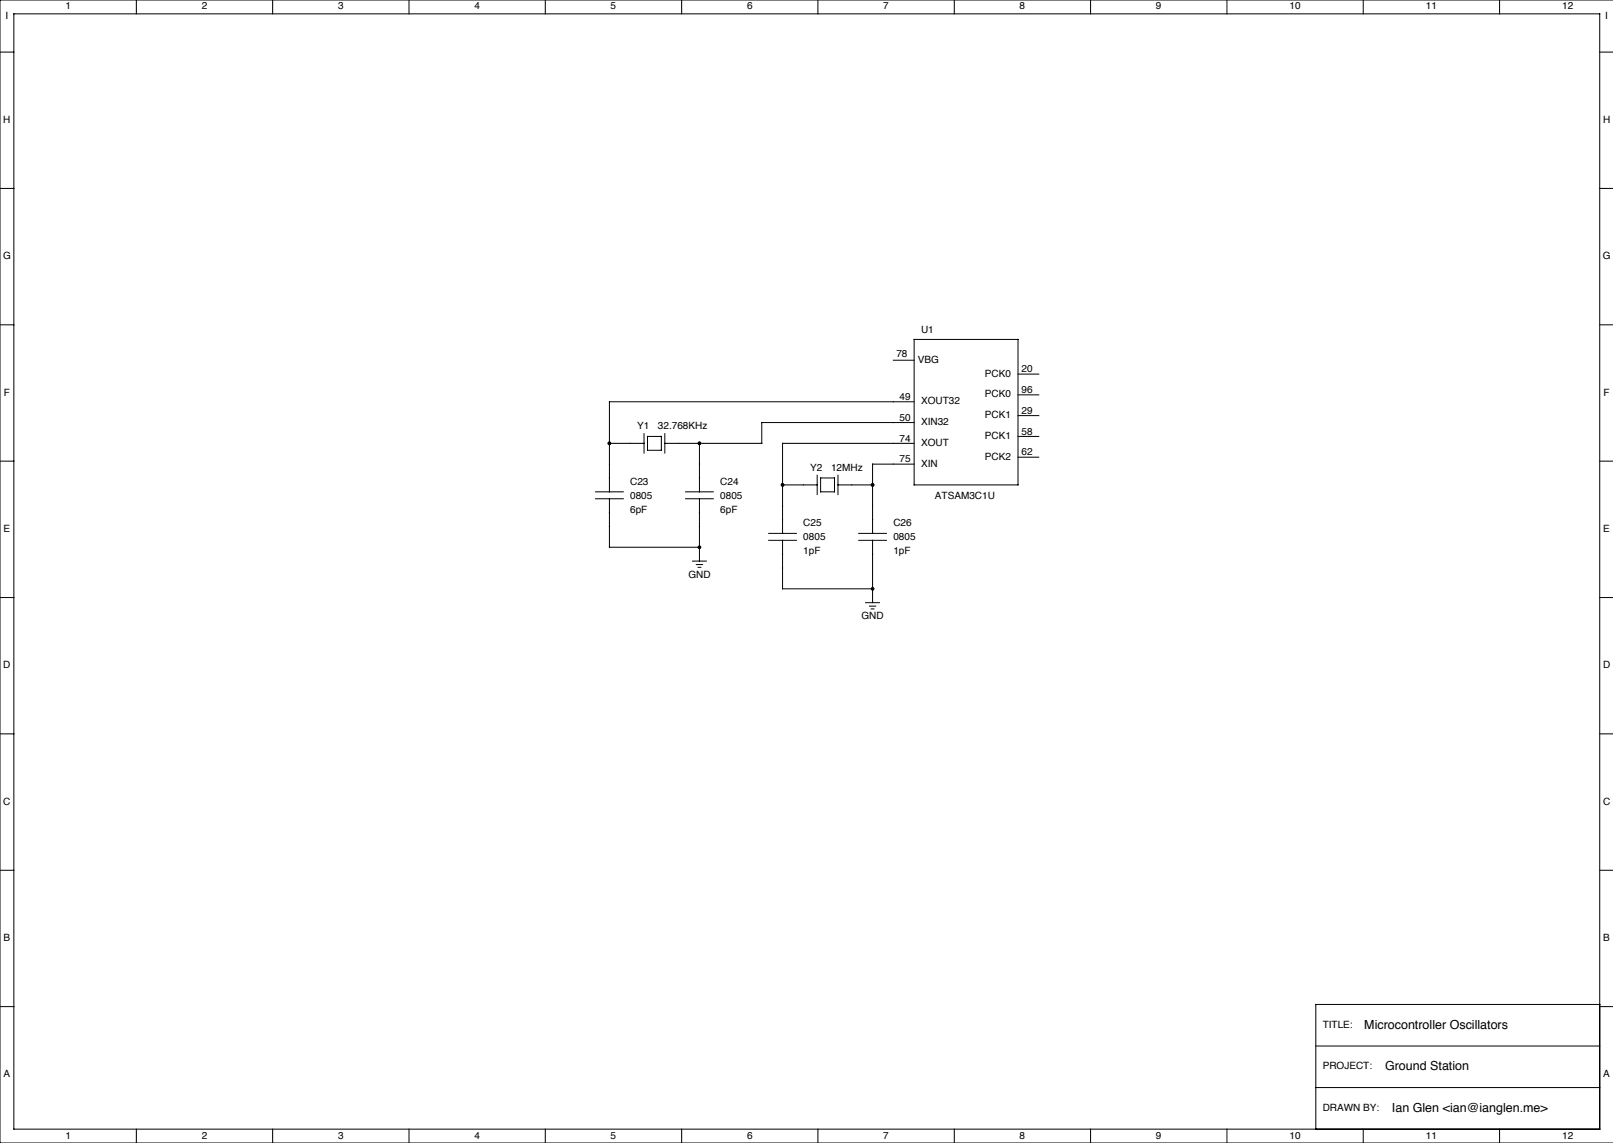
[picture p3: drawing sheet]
<svg xmlns="http://www.w3.org/2000/svg" width="592mm" height="419mm" viewBox="0 0 592 419" stroke-linecap="round" stroke-linejoin="round" font-family="sans-serif">
<g fill="none" stroke="#000" stroke-width=".37">
<path d="M0 19.1h5.1M5.1 5.1h581.6v408.9h-581.6zM50 0v5.1M100 0v5.1M150 0v5.1M200 0v5.1M250 0v5.1M300 0v5.1M350 0v5.1M400 0v5.1M450 0v5.1M500 0v5.1"/>
<path d="M550 0v5.1M586.7 19.1h5M591.7 0h-591.7v419.1h591.7M0 69.1h5.1M586.7 69.1h5M0 119.1h5.1M586.7 119.1h5M327.7 132.1h7.6M335.3 124.5h38.1v53.3h-38.1zM373.4 137.2h7.6M236.2 159v7.1M243.8 159v7.1"/>
<path d="M335.3 154.9h-55.9v7.7h-35.6M335.3 147.3h-111.8v33M373.4 152.4h7.6M373.4 144.8h7.6M0 169.1h5.1M223.5 162.6h12.7M237.5 160h5.1v5.1h-5.1zM256.5 162.6v17.7M287 177.8h12.7M299.7 174.2v7.2M301 175.3h5.1v5h-5.1zM307.3 177.8h12.7"/>
<path d="M307.3 174.2v7.2M335.3 170.2h-15.3v25.4M335.3 162.6h-48.3v33M373.4 167.6h7.6M373.4 160h7.6M586.7 169.1h5M218.4 180.3h10.2M218.4 182.9h10.2M223.5 182.9v17.8h33M251.5 180.3h10.1M251.5 182.9h10.1M256.5 182.9v22.8"/>
<path d="M281.9 195.6h10.2M281.9 198.1h10.2M287 198.1v17.8h33M315 195.6h10.1M315 198.1h10.1M320 198.1v22.9M0 219.1h5.1M254 205.7h5.1M255.4 207h2.3M256 208h1M586.7 219.1h5M317.5 221h5.1"/>
<path d="M318.9 222.2h2.3M319.5 223.3h1M0 269.1h5.1M586.7 269.1h5M0 319.1h5.1M586.7 319.1h5M0 369.1h5.1M586.7 368.3h-104.1v45.7M586.7 369.1h5M482.6 398.8h104.1M482.6 383.5h104.1M50 414v5.1"/>
<path d="M100 414v5.1M150 414v5.1M200 414v5.1M250 414v5.1M300 414v5.1M350 414v5.1M400 414v5.1M450 414v5.1M500 414v5.1M550 414v5.1"/>
</g>
<g fill="#000">
<circle cx="223.5" cy="162.6" r=".64"/>
<circle cx="256.5" cy="162.6" r=".64"/>
<circle cx="287" cy="177.8" r=".64"/>
<circle cx="320" cy="177.8" r=".64"/>
<circle cx="256.5" cy="200.7" r=".64"/>
<circle cx="320" cy="215.9" r=".64"/>
</g>
<g font-size="4.6">
<text x="500.4" y="377.1">Microcontroller Oscillators</text>
<text x="508" y="392.4">Ground Station</text>
<text x="510.5" y="407.6">Ian Glen &lt;ian@ianglen.me&gt;</text>
</g>
<g font-size="3.7">
<text x="24" y="3.4">1</text>
<text x="74" y="3.5">2</text>
<text x="124" y="3.5">3</text>
<text x="174" y="3.5">4</text>
<text x="224" y="3.4">5</text>
<text x="274" y="3.5">6</text>
<text x="324" y="3.4">7</text>
<text x="374" y="3.5">8</text>
<text x="424" y="3.5">9</text>
<text x="473" y="3.5">10</text>
<text x="523" y="3.4">11</text>
<text x="573" y="3.5">12</text>
<text x="2" y="6.9">I</text>
<text x="588.8" y="6.9">I</text>
<text x="1.2" y="45">H</text>
<text x="588" y="45">H</text>
<text x="1.1" y="95.1">G</text>
<text x="587.9" y="95.1">G</text>
<text x="337.8" y="121.9">U1</text>
<text x="328.8" y="130.9">78</text>
<text x="336.7" y="133.2">VBG</text>
<text x="374.6" y="136.5">20</text>
<text x="361.3" y="138.1">PCK0</text>
<text x="1.4" y="145">F</text>
<text x="329.9" y="146.7">49</text>
<text x="337.8" y="148.3">XOUT32</text>
<text x="361.3" y="145.7">PCK0</text>
<text x="374.6" y="144.1">96</text>
<text x="588.2" y="145">F</text>
<text x="329.9" y="154.3">50</text>
<text x="337.8" y="155.9">XIN32</text>
<text x="361.3" y="153.4">PCK1</text>
<text x="374.6" y="151.8">29</text>
<text x="233.7" y="157.5">Y1</text>
<text x="241.3" y="157.5">32.768KHz</text>
<text x="329.9" y="161.9">74</text>
<text x="361.3" y="161">PCK1</text>
<text x="374.6" y="159.4">58</text>
<text x="337.8" y="163.5">XOUT</text>
<text x="374.6" y="167">62</text>
<text x="297.2" y="172.7">Y2</text>
<text x="304.8" y="172.7">12MHz</text>
<text x="329.9" y="169.5">75</text>
<text x="337.8" y="171.1">XIN</text>
<text x="361.3" y="168.6">PCK2</text>
<text x="231.1" y="177.8">C23</text>
<text x="264.2" y="177.8">C24</text>
<text x="231.1" y="182.9">0805</text>
<text x="264.2" y="182.9">0805</text>
<text x="342.9" y="182.9">ATSAM3C1U</text>
<text x="231.1" y="188">6pF</text>
<text x="264.2" y="188">6pF</text>
<text x="1.3" y="195">E</text>
<text x="294.6" y="193">C25</text>
<text x="327.7" y="193">C26</text>
<text x="588.1" y="195">E</text>
<text x="294.6" y="203.2">1pF</text>
<text x="294.6" y="198.1">0805</text>
<text x="327.7" y="203.2">1pF</text>
<text x="327.7" y="198.1">0805</text>
<text x="252.5" y="211.8">GND</text>
<text x="316" y="227">GND</text>
<text x="1.2" y="245">D</text>
<text x="588" y="245">D</text>
<text x="1.2" y="295.1">C</text>
<text x="588" y="295.1">C</text>
<text x="1.3" y="345">B</text>
<text x="588.1" y="345">B</text>
<text x="485.1" y="376.8">TITLE:</text>
<text x="1.3" y="395">A</text>
<text x="485.1" y="392.1">PROJECT:</text>
<text x="588.1" y="395">A</text>
<text x="485.1" y="407.3">DRAWN BY:</text>
<text x="24" y="417.5">1</text>
<text x="74" y="417.5">2</text>
<text x="124" y="417.5">3</text>
<text x="174" y="417.5">4</text>
<text x="224" y="417.5">5</text>
<text x="274" y="417.5">6</text>
<text x="324" y="417.5">7</text>
<text x="374" y="417.5">8</text>
<text x="424" y="417.5">9</text>
<text x="473" y="417.5">10</text>
<text x="523" y="417.5">11</text>
<text x="573" y="417.5">12</text>
</g>
</svg>
